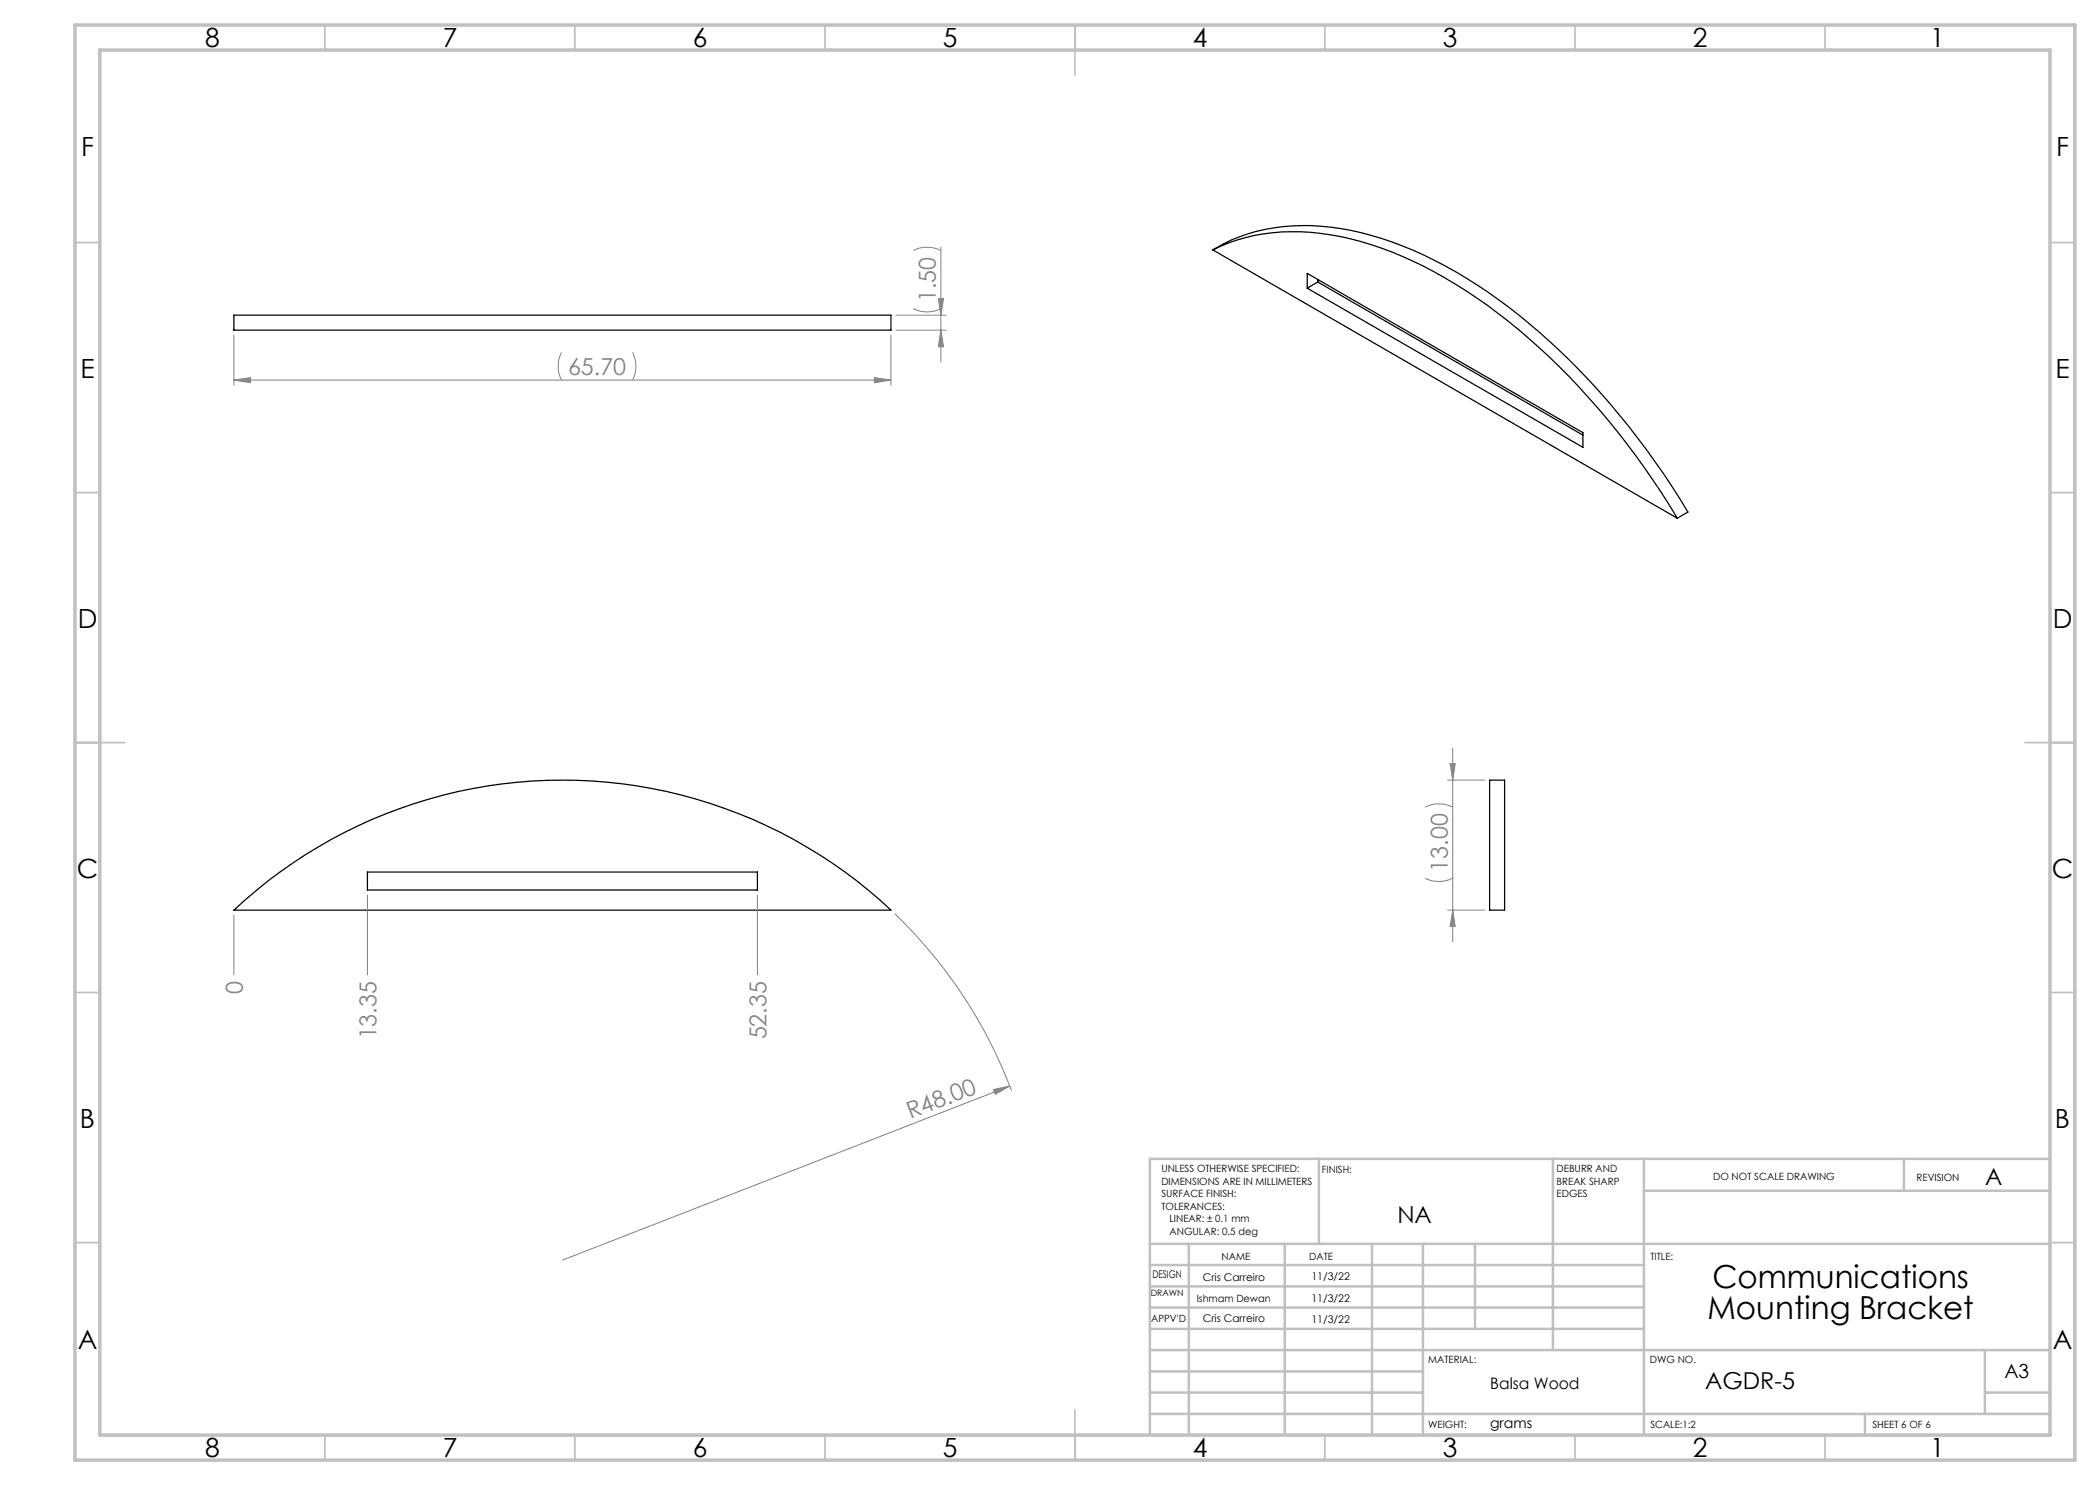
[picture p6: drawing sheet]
<svg xmlns="http://www.w3.org/2000/svg" width="420mm" height="297mm" viewBox="0 0 420 297" stroke-linecap="round" stroke-linejoin="round" font-family="sans-serif">
<path d="M242.6 50a36 36 0 0 1 23.6-4.6 70.6 70.6 0 0 1 29.2 11.6 134.5 134.5 0 0 1 35.6 35.4l3.4 4.9 3.2 5.1-2.1 1.2M242.6 50a39 39 0 0 1 25.4-2.7 78.6 78.6 0 0 1 29.5 13.8 146.2 146.2 0 0 1 38 42.5M242.6 50l92.9 53.6M261.4 54.7l55.2 31.8v3l-55.2-31.9zM263.6 56.4l-2.2 1.2M263.6 56.4l53 30.6M263.6 55.9v.5M46.8 63h131.4v3h-131.4zM297.9 156h3v26h-3zM73.5 174.4h78v3.6h-78zM46.8 182a96 96 0 0 1 131.4 0z" fill="none" stroke="#000" stroke-width=".25"/>
<g fill="none" stroke="#808080" stroke-width=".2">
<path d="M182.6 50.1a6.4 6.4 0 0 1 5.6 0M187.7 59.7h1l-.5 3.3zM188.2 49.5v22.9M46.8 76l3.3-.5v1zM46.8 67v10M46.8 76h131.4M112.3 70.5a6.4 6.4 0 0 0 0 5.5M126.5 70.5a6.1 6.1 0 0 1 0 5.5M174.9 75.5l3.3 .5-3.3 .5zM178.2 67v10M179.2 63h10M179.2 66h10"/>
<path d="M182.6 61.7a6.1 6.1 0 0 0 5.6 0M188.2 66l.5 3.4h-1zM289.5 156h7.4M290 152.7h1l-.5 3.3zM290.5 149.7v38.7M73.5 179v16M151.5 179v16M285 175.6a6.1 6.1 0 0 0 5.5 0M285 161.4a6.1 6.1 0 0 1 5.5 0M46.8 183v12M178.9 182.7a96.9 96.9 0 0 1 23.4 35.4M289.5 182h7.4"/>
<path d="M290.5 182l.5 3.3h-1zM198.7 217.9l3.3-.7-2.9 1.7zM202 217.2l-89.5 34.8"/>
</g>
<g fill="none" stroke="#c0c0c0" stroke-width=".35">
<path d="M65 5v5M115 5v5M165 5v5M215 5v10M265 5v5M315 5v5M365 5v5M15 48.5h5M410 48.5h5M15 98.5h5M410 98.5h5M15 148.5h10"/>
<path d="M405 148.5h10M15 198.5h5M410 198.5h5M15 248.5h5M410 248.5h5M65 287v5M115 287v5M165 287v5M215 282v10M265 287v5M315 287v5M365 287v5"/>
</g>
<g fill="none" stroke="#c0c0c0" stroke-width=".5">
<path d="M263.8 231.8v17M310.6 231.8v38.2M328.8 231.8v55.2M328.8 238.2h81.2M380.8 231.8v6.4M410 231.8h-180v55.2M230 248.8h180M230 257.3h98.8M230 253h98.8M237.8 248.8v38.2M257 248.8v38.2M274.4 248.8v38.2"/>
<path d="M284.6 248.8v38.2M295 248.8v17M230 265.8h98.8M230 261.5h98.8M230 278.5h54.6M230 274.3h54.6M230 270h180M397 278.5h13M397 270v12.8M230 282.8h180M373 282.8v4.2"/>
</g>
<path d="M15 5h400v287h-400zM20 10h390v277h-390z" fill="none" stroke="#c0c0c0" stroke-width=".7"/>
<g fill="#808080">
<path d="M198.7 217.9l3.3-.7-2.9 1.7z"/>
<path d="M174.9 75.5l3.3 .5-3.3 .5zM46.8 76l3.3-.5v1z"/>
<path d="M187.7 59.7h1l-.5 3.3zM188.2 66l.5 3.4h-1z"/>
<path d="M290 152.7h1l-.5 3.3zM290.5 182l.5 3.3h-1z"/>
</g>
<g font-size="6.3">
<text x="342.5" y="257.5">Communications</text>
<text x="341.5" y="263.9">Mounting Bracket</text>
</g>
<g font-size="5.3">
<text x="41" y="9.5">8</text>
<text x="88.5" y="9.5">7</text>
<text x="138.5" y="9.5">6</text>
<text x="188.5" y="9.5">5</text>
<text x="238.5" y="9.5">4</text>
<text x="288.5" y="9.5">3</text>
<text x="338.5" y="9.5">2</text>
<text x="386" y="9.5">1</text>
<text x="16.2" y="31.2">F</text>
<text x="411.2" y="31.2">F</text>
<text x="16.1" y="75.5">E</text>
<text x="411.1" y="75.5">E</text>
<text x="15.5" y="125.5">D</text>
<text x="410.5" y="125.5">D</text>
<text x="15.4" y="175.5">C</text>
<text x="410.4" y="175.5">C</text>
<text x="16" y="225.5">B</text>
<text x="411" y="225.5">B</text>
<text x="15.5" y="269.7">A</text>
<text x="410.5" y="269.7">A</text>
<text x="41" y="291.5">8</text>
<text x="88.5" y="291.5">7</text>
<text x="138.5" y="291.5">6</text>
<text x="188.5" y="291.5">5</text>
<text x="238.5" y="291.5">4</text>
<text x="288.5" y="291.5">3</text>
<text x="338.5" y="291.5">2</text>
<text x="386" y="291.5">1</text>
</g>
<g font-size="4.7" fill="#808080">
<text x="187.2" y="60.4" transform="rotate(-90 187.2 60.4)">1.50</text>
<text x="113.6" y="75">65.70</text>
<text x="289.5" y="174.3" transform="rotate(-90 289.5 174.3)">13.00</text>
<text x="48.6" y="198.8" transform="rotate(-90 48.6 198.8)">0</text>
<text x="75.3" y="207.9" transform="rotate(-90 75.3 207.9)">13.35</text>
<text x="153.3" y="207.9" transform="rotate(-90 153.3 207.9)">52.35</text>
<text x="182.1" y="223.8" transform="rotate(-21 182.1 223.8)">R48.00</text>
</g>
<g font-size="4.7">
<text x="397" y="237.1">A</text>
<text x="279.5" y="244.6">NA</text>
<text x="341" y="277.9">AGDR-5</text>
</g>
<text font-size="3.9" x="400.9" y="275.5">A3</text>
<text font-size="3.2" x="298.1" y="277.9">Balsa Wood</text>
<text font-size="2.8" x="298" y="285.6">grams</text>
<g font-size="2.1">
<text x="230.5" y="255.7">DESIGN</text>
<text x="240.6" y="256.1">Cris Carreiro</text>
<text x="262.3" y="255.9">11/3/22</text>
<text x="262.3" y="260.3">11/3/22</text>
<text x="240.6" y="264.3">Cris Carreiro</text>
<text x="262.3" y="264.6">11/3/22</text>
</g>
<g font-size="2">
<text x="232.3" y="234.5">UNLESS OTHERWISE SPECIFIED:</text>
<text x="232.3" y="237">DIMENSIONS ARE IN MILLIMETERS</text>
<text x="232.3" y="239.5">SURFACE FINISH:</text>
<text x="264.4" y="234.6">FINISH:</text>
<text x="311.3" y="234.5">DEBURR AND</text>
<text x="311.3" y="237">BREAK SHARP</text>
<text x="311.3" y="239.5">EDGES</text>
<text x="342.6" y="236">DO NOT SCALE DRAWING</text>
<text x="383.3" y="236.2">REVISION</text>
<text x="232.3" y="242">TOLERANCES:</text>
<text x="233.9" y="244.5">LINEAR: ± 0.1 mm</text>
<text x="233.9" y="247">ANGULAR: 0.5 deg</text>
<text x="244.3" y="252">NAME</text>
<text x="261.8" y="252">DATE</text>
<text x="330.1" y="251.9">TITLE:</text>
<text x="239.3" y="260.3">Ishmam Dewan</text>
<text x="230.2" y="264.4">APPV'D</text>
<text x="285.6" y="272.5">MATERIAL:</text>
<text x="330" y="272.5">DWG NO.</text>
<text x="285.6" y="285.5">WEIGHT:</text>
<text x="330.1" y="285.6">SCALE:1:2</text>
<text x="374.5" y="285.6">SHEET 6 OF 6</text>
</g>
<text font-size="1.8" x="230.2" y="259.2">DRAWN</text>
</svg>
